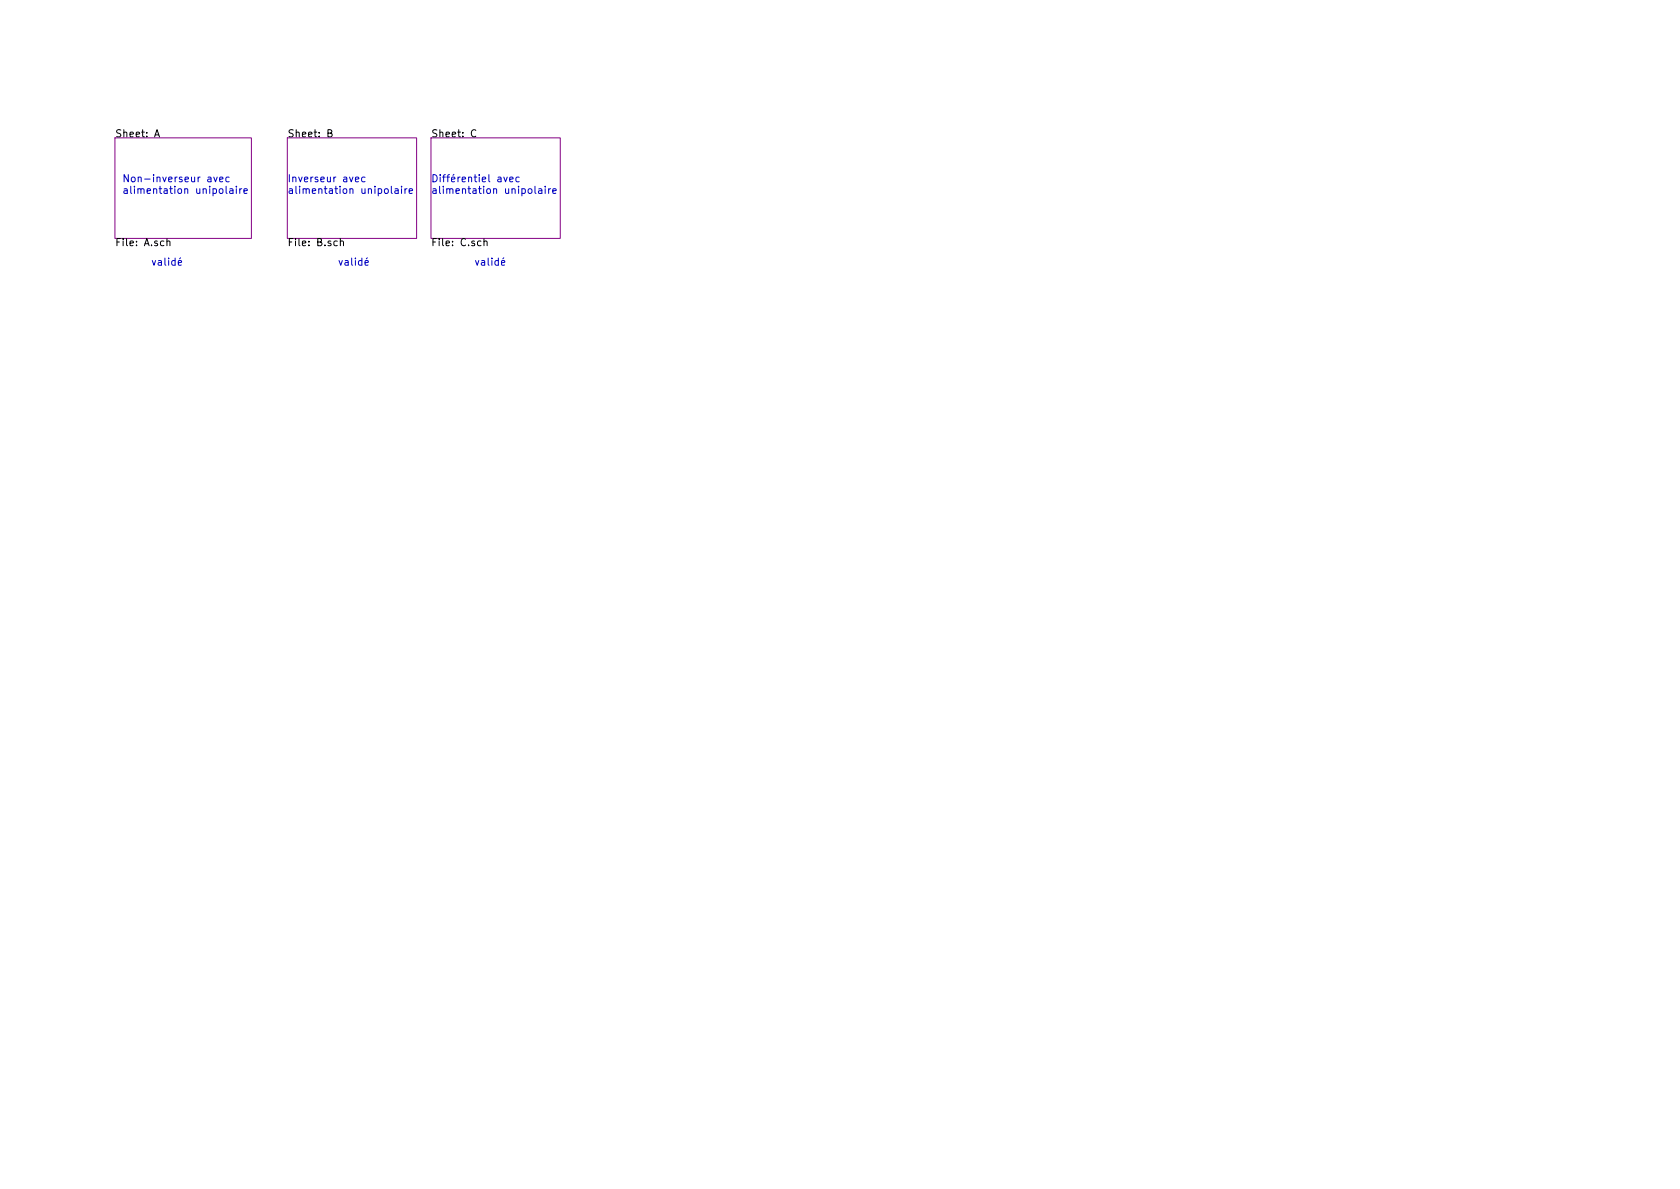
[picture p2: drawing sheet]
<svg xmlns="http://www.w3.org/2000/svg" width="297mm" height="210mm" viewBox="0 0 297 210" stroke-linecap="round" stroke-linejoin="round" font-family="sans-serif">
<path d="M20.3 24.4h24.1v17.8h-24.1zM50.8 24.4h22.9v17.8h-22.9zM76.2 24.4h22.9v17.8h-22.9z" fill="none" stroke="#840084" stroke-width=".18"/>
<path d="M27.3 24.2l.5-1.3 .4 1.3M27.5 23.8h.6M58 23.5h.5l.2-.2-.1-.2-.6-.2v1.3h.5l.2-.1v-.3l-.3-.3M84.1 23.1a.6 .6 0 0 0-.8 .4 .6 .6 0 0 0 .6 .7l.2-.1M29.5 42.7l.2-.1 .3 .1v.8M29.5 42.2v1.3M59.6 42.7l-.3-.1-.3 .2 .2 .6h.4M60.2 42.7l.2-.1 .3 .1v.8M60.2 42.2v1.3M85.6 42.7l.2-.1 .3 .1v.8M85.6 42.2v1.3" fill="none" stroke="#000" stroke-width=".18"/>
<g fill="none" stroke="#0000c2" stroke-width=".18">
<path d="M37.8 31.3l.3 .9 .3-.9M38.8 31.7l.6-.1v-.2l-.4-.1-.2 .2 .1 .6h.5M40 32.9v1.1l.2 .2M40.5 31.4l-.3-.1-.3 .2 .1 .6h.5M40.6 33.4h.5l.1 .8M41.2 33.7h-.4l-.2 .2v.3h.6M41.8 32.9v.2M41.8 33.4v.8M42.4 33.4v.8M42.7 33.4l-.3 .2M43.1 33.8l.6-.1v-.3h-.4l-.2 .1 .1 .7h.5M62.8 31.7l.6-.1v-.2l-.4-.1-.2 .2 .1 .6h.5"/>
<path d="M64.5 31.4l-.3-.1-.3 .2 .2 .6h.4M69.2 32.9v1.1l.2 .2M69.8 33.4h.5l.1 .8M70.4 33.7h-.4l-.2 .2v.3h.6M71 32.9v.2M71 33.4v.8M71.6 33.4v.8M72 33.4l-.4 .2M72.3 33.8l.6-.1v-.3h-.4l-.2 .1 .1 .7h.5M89.1 31.3l.3 .9 .3-.9M90.1 31.7l.6-.1v-.2l-.4-.1-.2 .2 .1 .6h.5M91.8 31.4l-.4-.1-.2 .2 .1 .6h.5"/>
<path d="M94.6 32.9v1.1l.2 .2M95.2 33.4h.5l.1 .8M95.8 33.7h-.4l-.2 .2v.3h.6M96.4 32.9v.2M96.4 33.4v.8M97 33.4v.8M97.4 33.4l-.4 .2M97.7 33.8l.6-.1v-.3h-.4l-.2 .1 .1 .7h.5M31.5 46.5l.6-.1v-.3h-.4l-.2 .1 .1 .7h.5M31.9 45.6l-.2 .2M64.5 46.5l.6-.1v-.3h-.4l-.2 .1 .1 .7h.5M64.9 45.6l-.1 .2"/>
<path d="M88.7 46.5l.6-.1-.1-.3h-.4l-.1 .1v.7h.5M89.1 45.6l-.2 .2"/>
</g>
<g font-size="1.8">
<text x="20.3" y="24.3">Sheet: A</text>
<text x="50.8" y="24.3">Sheet: B</text>
<text x="76.2" y="24.3">Sheet: C</text>
<text x="20.3" y="43.5">File: A.sch</text>
<text x="50.8" y="43.5">File: B.sch</text>
<text x="76.2" y="43.5">File: C.sch</text>
</g>
<g font-size="1.8" fill="#0000c2">
<text x="21.6" y="32.2">Non-inverseur avec</text>
<text x="21.6" y="34.3">alimentation unipolaire</text>
<text x="50.8" y="32.2">Inverseur avec</text>
<text x="50.8" y="34.3">alimentation unipolaire</text>
<text x="76.2" y="32.2">Différentiel avec</text>
<text x="76.2" y="34.3">alimentation unipolaire</text>
<text x="26.7" y="47">validé</text>
<text x="59.7" y="47">validé</text>
<text x="83.8" y="47">validé</text>
</g>
</svg>
